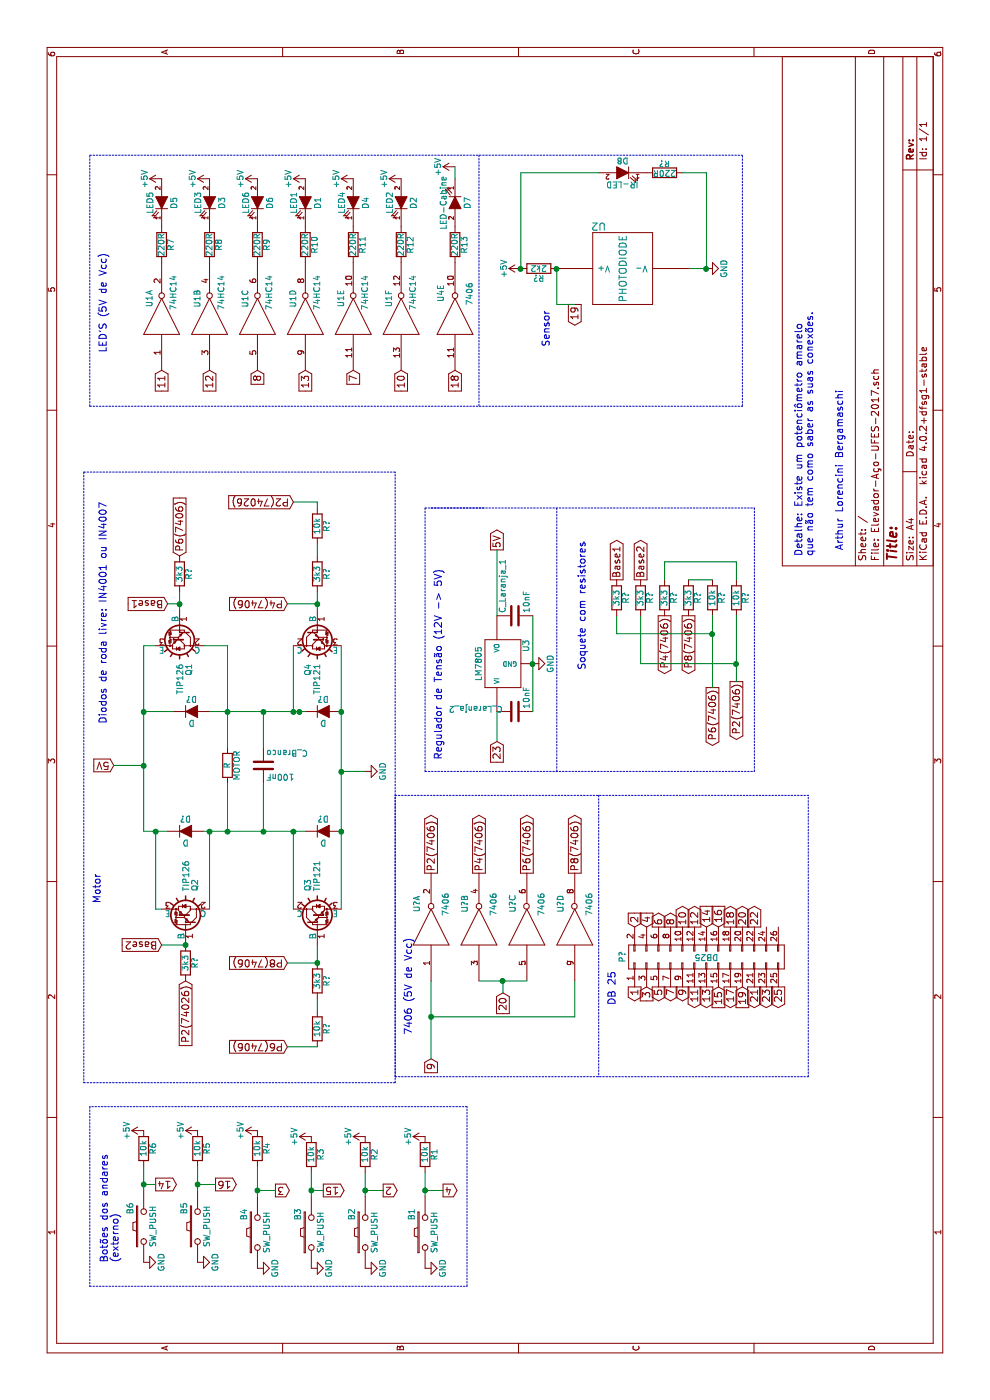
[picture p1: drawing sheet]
EESchema Schematic File Version 4
LIBS:Elevador-Aço-UFES-2017-cache
EELAYER 26 0
EELAYER END
$Descr A4 11693 8268
encoding utf-8
Sheet 1 1
Title ""
Date ""
Rev ""
Comp ""
Comment1 ""
Comment2 ""
Comment3 ""
Comment4 ""
$EndDescr
$Comp
L Elevador-Aço-UFES-2017-rescue:SW_PUSH B6
U 1 1
P 1450 1200
F 0 "B6" H 1600 1310 50  0000 C CNN
F 1 "SW_PUSH" H 1450 1120 50  0000 C CNN
F 2 "" H 1450 1200 50  0000 C CNN
F 3 "" H 1450 1200 50  0000 C CNN
	1    1450 1200
	1    0    0    -1  
$EndComp
$Comp
L Elevador-Aço-UFES-2017-rescue:SW_PUSH B5
U 1 1
P 1450 1650
F 0 "B5" H 1600 1760 50  0000 C CNN
F 1 "SW_PUSH" H 1450 1570 50  0000 C CNN
F 2 "" H 1450 1650 50  0000 C CNN
F 3 "" H 1450 1650 50  0000 C CNN
	1    1450 1650
	1    0    0    -1  
$EndComp
$Comp
L Elevador-Aço-UFES-2017-rescue:SW_PUSH B4
U 1 1
P 1400 2150
F 0 "B4" H 1550 2260 50  0000 C CNN
F 1 "SW_PUSH" H 1400 2070 50  0000 C CNN
F 2 "" H 1400 2150 50  0000 C CNN
F 3 "" H 1400 2150 50  0000 C CNN
	1    1400 2150
	1    0    0    -1  
$EndComp
$Comp
L Elevador-Aço-UFES-2017-rescue:SW_PUSH B3
U 1 1
P 1400 2600
F 0 "B3" H 1550 2710 50  0000 C CNN
F 1 "SW_PUSH" H 1400 2520 50  0000 C CNN
F 2 "" H 1400 2600 50  0000 C CNN
F 3 "" H 1400 2600 50  0000 C CNN
	1    1400 2600
	1    0    0    -1  
$EndComp
$Comp
L Elevador-Aço-UFES-2017-rescue:SW_PUSH B2
U 1 1
P 1400 3050
F 0 "B2" H 1550 3160 50  0000 C CNN
F 1 "SW_PUSH" H 1400 2970 50  0000 C CNN
F 2 "" H 1400 3050 50  0000 C CNN
F 3 "" H 1400 3050 50  0000 C CNN
	1    1400 3050
	1    0    0    -1  
$EndComp
$Comp
L Elevador-Aço-UFES-2017-rescue:SW_PUSH B1
U 1 1
P 1400 3550
F 0 "B1" H 1550 3660 50  0000 C CNN
F 1 "SW_PUSH" H 1400 3470 50  0000 C CNN
F 2 "" H 1400 3550 50  0000 C CNN
F 3 "" H 1400 3550 50  0000 C CNN
	1    1400 3550
	1    0    0    -1  
$EndComp
$Comp
L Elevador-Aço-UFES-2017-rescue:R R6
U 1 1
P 2100 1200
F 0 "R6" V 2180 1200 50  0000 C CNN
F 1 "10k" V 2100 1200 50  0000 C CNN
F 2 "" V 2030 1200 50  0000 C CNN
F 3 "" H 2100 1200 50  0000 C CNN
	1    2100 1200
	0    1    1    0   
$EndComp
$Comp
L Elevador-Aço-UFES-2017-rescue:R R5
U 1 1
P 2100 1650
F 0 "R5" V 2180 1650 50  0000 C CNN
F 1 "10k" V 2100 1650 50  0000 C CNN
F 2 "" V 2030 1650 50  0000 C CNN
F 3 "" H 2100 1650 50  0000 C CNN
	1    2100 1650
	0    1    1    0   
$EndComp
$Comp
L Elevador-Aço-UFES-2017-rescue:R R4
U 1 1
P 2100 2150
F 0 "R4" V 2180 2150 50  0000 C CNN
F 1 "10k" V 2100 2150 50  0000 C CNN
F 2 "" V 2030 2150 50  0000 C CNN
F 3 "" H 2100 2150 50  0000 C CNN
	1    2100 2150
	0    1    1    0   
$EndComp
$Comp
L Elevador-Aço-UFES-2017-rescue:R R3
U 1 1
P 2050 2600
F 0 "R3" V 2130 2600 50  0000 C CNN
F 1 "10k" V 2050 2600 50  0000 C CNN
F 2 "" V 1980 2600 50  0000 C CNN
F 3 "" H 2050 2600 50  0000 C CNN
	1    2050 2600
	0    1    1    0   
$EndComp
$Comp
L Elevador-Aço-UFES-2017-rescue:R R2
U 1 1
P 2050 3050
F 0 "R2" V 2130 3050 50  0000 C CNN
F 1 "10k" V 2050 3050 50  0000 C CNN
F 2 "" V 1980 3050 50  0000 C CNN
F 3 "" H 2050 3050 50  0000 C CNN
	1    2050 3050
	0    1    1    0   
$EndComp
$Comp
L Elevador-Aço-UFES-2017-rescue:R R1
U 1 1
P 2050 3550
F 0 "R1" V 2130 3550 50  0000 C CNN
F 1 "10k" V 2050 3550 50  0000 C CNN
F 2 "" V 1980 3550 50  0000 C CNN
F 3 "" H 2050 3550 50  0000 C CNN
	1    2050 3550
	0    1    1    0   
$EndComp
$Comp
L Elevador-Aço-UFES-2017-rescue:74HC14 U1
U 1 1
P 9050 1350
F 0 "U1" H 9200 1450 50  0000 C CNN
F 1 "74HC14" H 9250 1250 50  0000 C CNN
F 2 "" H 9050 1350 50  0000 C CNN
F 3 "" H 9050 1350 50  0000 C CNN
	1    9050 1350
	1    0    0    -1  
$EndComp
$Comp
L Elevador-Aço-UFES-2017-rescue:74HC14 U1
U 2 1
P 9050 1750
F 0 "U1" H 9200 1850 50  0000 C CNN
F 1 "74HC14" H 9250 1650 50  0000 C CNN
F 2 "" H 9050 1750 50  0000 C CNN
F 3 "" H 9050 1750 50  0000 C CNN
	2    9050 1750
	1    0    0    -1  
$EndComp
$Comp
L Elevador-Aço-UFES-2017-rescue:74HC14 U1
U 3 1
P 9050 2150
F 0 "U1" H 9200 2250 50  0000 C CNN
F 1 "74HC14" H 9250 2050 50  0000 C CNN
F 2 "" H 9050 2150 50  0000 C CNN
F 3 "" H 9050 2150 50  0000 C CNN
	3    9050 2150
	1    0    0    -1  
$EndComp
$Comp
L Elevador-Aço-UFES-2017-rescue:74HC14 U1
U 4 1
P 9050 2550
F 0 "U1" H 9200 2650 50  0000 C CNN
F 1 "74HC14" H 9250 2450 50  0000 C CNN
F 2 "" H 9050 2550 50  0000 C CNN
F 3 "" H 9050 2550 50  0000 C CNN
	4    9050 2550
	1    0    0    -1  
$EndComp
$Comp
L Elevador-Aço-UFES-2017-rescue:74HC14 U1
U 5 1
P 9050 2950
F 0 "U1" H 9200 3050 50  0000 C CNN
F 1 "74HC14" H 9250 2850 50  0000 C CNN
F 2 "" H 9050 2950 50  0000 C CNN
F 3 "" H 9050 2950 50  0000 C CNN
	5    9050 2950
	1    0    0    -1  
$EndComp
$Comp
L Elevador-Aço-UFES-2017-rescue:74HC14 U1
U 6 1
P 9050 3350
F 0 "U1" H 9200 3450 50  0000 C CNN
F 1 "74HC14" H 9250 3250 50  0000 C CNN
F 2 "" H 9050 3350 50  0000 C CNN
F 3 "" H 9050 3350 50  0000 C CNN
	6    9050 3350
	1    0    0    -1  
$EndComp
$Comp
L Elevador-Aço-UFES-2017-rescue:LED D5
U 1 1
P 10000 1350
F 0 "D5" H 10000 1450 50  0000 C CNN
F 1 "LED5" H 10000 1250 50  0000 C CNN
F 2 "" H 10000 1350 50  0000 C CNN
F 3 "" H 10000 1350 50  0000 C CNN
	1    10000 1350
	1    0    0    1   
$EndComp
$Comp
L Elevador-Aço-UFES-2017-rescue:LED D3
U 1 1
P 10000 1750
F 0 "D3" H 10000 1850 50  0000 C CNN
F 1 "LED3" H 10000 1650 50  0000 C CNN
F 2 "" H 10000 1750 50  0000 C CNN
F 3 "" H 10000 1750 50  0000 C CNN
	1    10000 1750
	1    0    0    1   
$EndComp
$Comp
L Elevador-Aço-UFES-2017-rescue:LED D6
U 1 1
P 10000 2150
F 0 "D6" H 10000 2250 50  0000 C CNN
F 1 "LED6" H 10000 2050 50  0000 C CNN
F 2 "" H 10000 2150 50  0000 C CNN
F 3 "" H 10000 2150 50  0000 C CNN
	1    10000 2150
	1    0    0    1   
$EndComp
$Comp
L Elevador-Aço-UFES-2017-rescue:LED D1
U 1 1
P 10000 2550
F 0 "D1" H 10000 2650 50  0000 C CNN
F 1 "LED1" H 10000 2450 50  0000 C CNN
F 2 "" H 10000 2550 50  0000 C CNN
F 3 "" H 10000 2550 50  0000 C CNN
	1    10000 2550
	1    0    0    1   
$EndComp
$Comp
L Elevador-Aço-UFES-2017-rescue:LED D4
U 1 1
P 10000 2950
F 0 "D4" H 10000 3050 50  0000 C CNN
F 1 "LED4" H 10000 2850 50  0000 C CNN
F 2 "" H 10000 2950 50  0000 C CNN
F 3 "" H 10000 2950 50  0000 C CNN
	1    10000 2950
	1    0    0    1   
$EndComp
$Comp
L Elevador-Aço-UFES-2017-rescue:LED D2
U 1 1
P 10000 3350
F 0 "D2" H 10000 3450 50  0000 C CNN
F 1 "LED2" H 10000 3250 50  0000 C CNN
F 2 "" H 10000 3350 50  0000 C CNN
F 3 "" H 10000 3350 50  0000 C CNN
	1    10000 3350
	1    0    0    1   
$EndComp
$Comp
L Elevador-Aço-UFES-2017-rescue:R R7
U 1 1
P 9650 1350
F 0 "R7" V 9730 1350 50  0000 C CNN
F 1 "220R" V 9650 1350 50  0000 C CNN
F 2 "" V 9580 1350 50  0000 C CNN
F 3 "" H 9650 1350 50  0000 C CNN
	1    9650 1350
	0    1    1    0   
$EndComp
$Comp
L Elevador-Aço-UFES-2017-rescue:R R8
U 1 1
P 9650 1750
F 0 "R8" V 9730 1750 50  0000 C CNN
F 1 "220R" V 9650 1750 50  0000 C CNN
F 2 "" V 9580 1750 50  0000 C CNN
F 3 "" H 9650 1750 50  0000 C CNN
	1    9650 1750
	0    1    1    0   
$EndComp
$Comp
L Elevador-Aço-UFES-2017-rescue:R R9
U 1 1
P 9650 2150
F 0 "R9" V 9730 2150 50  0000 C CNN
F 1 "220R" V 9650 2150 50  0000 C CNN
F 2 "" V 9580 2150 50  0000 C CNN
F 3 "" H 9650 2150 50  0000 C CNN
	1    9650 2150
	0    1    1    0   
$EndComp
$Comp
L Elevador-Aço-UFES-2017-rescue:R R10
U 1 1
P 9650 2550
F 0 "R10" V 9730 2550 50  0000 C CNN
F 1 "220R" V 9650 2550 50  0000 C CNN
F 2 "" V 9580 2550 50  0000 C CNN
F 3 "" H 9650 2550 50  0000 C CNN
	1    9650 2550
	0    1    1    0   
$EndComp
$Comp
L Elevador-Aço-UFES-2017-rescue:R R11
U 1 1
P 9650 2950
F 0 "R11" V 9730 2950 50  0000 C CNN
F 1 "220R" V 9650 2950 50  0000 C CNN
F 2 "" V 9580 2950 50  0000 C CNN
F 3 "" H 9650 2950 50  0000 C CNN
	1    9650 2950
	0    1    1    0   
$EndComp
$Comp
L Elevador-Aço-UFES-2017-rescue:R R12
U 1 1
P 9650 3350
F 0 "R12" V 9730 3350 50  0000 C CNN
F 1 "220R" V 9650 3350 50  0000 C CNN
F 2 "" V 9580 3350 50  0000 C CNN
F 3 "" H 9650 3350 50  0000 C CNN
	1    9650 3350
	0    1    1    0   
$EndComp
$Comp
L Elevador-Aço-UFES-2017-rescue:LED D8
U 1 1
P 10250 5200
F 0 "D8" H 10250 5300 50  0000 C CNN
F 1 "IR-LED" H 10250 5100 50  0000 C CNN
F 2 "" H 10250 5200 50  0000 C CNN
F 3 "" H 10250 5200 50  0000 C CNN
	1    10250 5200
	0    1    -1   0   
$EndComp
Text Notes 8800 4600 0    60   ~ 0
Sensor
Text Notes 8750 900  0    60   ~ 0
LED'S (5V de Vcc)\n
Text Notes 1150 1000 0    60   ~ 0
Botões dos andares \n(externo)
$Comp
L Elevador-Aço-UFES-2017-rescue:LED D7
U 1 1
P 10000 3800
F 0 "D7" H 10000 3900 50  0000 C CNN
F 1 "LED-Cabine" H 10000 3700 50  0000 C CNN
F 2 "" H 10000 3800 50  0000 C CNN
F 3 "" H 10000 3800 50  0000 C CNN
	1    10000 3800
	-1   0    0    1   
$EndComp
$Comp
L Elevador-Aço-UFES-2017-rescue:LM7805 U3
U 1 1
P 6150 4200
F 0 "U3" H 6300 4004 50  0000 C CNN
F 1 "LM7805" H 6150 4400 50  0000 C CNN
F 2 "" H 6150 4200 50  0000 C CNN
F 3 "" H 6150 4200 50  0000 C CNN
	1    6150 4200
	1    0    0    -1  
$EndComp
$Comp
L power:GND #PWR?
U 1 1
P 6150 4450
F 0 "#PWR?" H 6150 4200 50  0001 C CNN
F 1 "GND" H 6150 4300 50  0000 C CNN
F 2 "" H 6150 4450 50  0000 C CNN
F 3 "" H 6150 4450 50  0000 C CNN
	1    6150 4450
	1    0    0    -1  
$EndComp
$Comp
L power:+5V #PWR?
U 1 1
P 2250 1200
F 0 "#PWR?" H 2250 1050 50  0001 C CNN
F 1 "+5V" H 2250 1340 50  0000 C CNN
F 2 "" H 2250 1200 50  0000 C CNN
F 3 "" H 2250 1200 50  0000 C CNN
	1    2250 1200
	1    0    0    -1  
$EndComp
$Comp
L power:+5V #PWR?
U 1 1
P 2250 1650
F 0 "#PWR?" H 2250 1500 50  0001 C CNN
F 1 "+5V" H 2250 1790 50  0000 C CNN
F 2 "" H 2250 1650 50  0000 C CNN
F 3 "" H 2250 1650 50  0000 C CNN
	1    2250 1650
	1    0    0    -1  
$EndComp
$Comp
L power:+5V #PWR?
U 1 1
P 2250 2150
F 0 "#PWR?" H 2250 2000 50  0001 C CNN
F 1 "+5V" H 2250 2290 50  0000 C CNN
F 2 "" H 2250 2150 50  0000 C CNN
F 3 "" H 2250 2150 50  0000 C CNN
	1    2250 2150
	1    0    0    -1  
$EndComp
$Comp
L power:+5V #PWR?
U 1 1
P 2200 2600
F 0 "#PWR?" H 2200 2450 50  0001 C CNN
F 1 "+5V" H 2200 2740 50  0000 C CNN
F 2 "" H 2200 2600 50  0000 C CNN
F 3 "" H 2200 2600 50  0000 C CNN
	1    2200 2600
	1    0    0    -1  
$EndComp
$Comp
L power:+5V #PWR?
U 1 1
P 2200 3050
F 0 "#PWR?" H 2200 2900 50  0001 C CNN
F 1 "+5V" H 2200 3190 50  0000 C CNN
F 2 "" H 2200 3050 50  0000 C CNN
F 3 "" H 2200 3050 50  0000 C CNN
	1    2200 3050
	1    0    0    -1  
$EndComp
$Comp
L power:GND #PWR?
U 1 1
P 1150 1200
F 0 "#PWR?" H 1150 950 50  0001 C CNN
F 1 "GND" H 1150 1050 50  0000 C CNN
F 2 "" H 1150 1200 50  0000 C CNN
F 3 "" H 1150 1200 50  0000 C CNN
	1    1150 1200
	1    0    0    -1  
$EndComp
$Comp
L power:GND #PWR?
U 1 1
P 1150 1650
F 0 "#PWR?" H 1150 1400 50  0001 C CNN
F 1 "GND" H 1150 1500 50  0000 C CNN
F 2 "" H 1150 1650 50  0000 C CNN
F 3 "" H 1150 1650 50  0000 C CNN
	1    1150 1650
	1    0    0    -1  
$EndComp
$Comp
L power:GND #PWR?
U 1 1
P 1100 2150
F 0 "#PWR?" H 1100 1900 50  0001 C CNN
F 1 "GND" H 1100 2000 50  0000 C CNN
F 2 "" H 1100 2150 50  0000 C CNN
F 3 "" H 1100 2150 50  0000 C CNN
	1    1100 2150
	1    0    0    -1  
$EndComp
$Comp
L power:GND #PWR?
U 1 1
P 1100 2600
F 0 "#PWR?" H 1100 2350 50  0001 C CNN
F 1 "GND" H 1100 2450 50  0000 C CNN
F 2 "" H 1100 2600 50  0000 C CNN
F 3 "" H 1100 2600 50  0000 C CNN
	1    1100 2600
	1    0    0    -1  
$EndComp
$Comp
L power:GND #PWR?
U 1 1
P 1100 3050
F 0 "#PWR?" H 1100 2800 50  0001 C CNN
F 1 "GND" H 1100 2900 50  0000 C CNN
F 2 "" H 1100 3050 50  0000 C CNN
F 3 "" H 1100 3050 50  0000 C CNN
	1    1100 3050
	1    0    0    -1  
$EndComp
Text GLabel 1800 1300 3    60   Output ~ 0
14
Text GLabel 1800 1800 3    60   Output ~ 0
16
Text GLabel 1750 2300 3    60   Output ~ 0
3
Text GLabel 1750 2700 3    60   Output ~ 0
15
Text GLabel 1750 3200 3    60   Output ~ 0
2
Text GLabel 1750 3700 3    60   Output ~ 0
4
$Comp
L power:GND #PWR?
U 1 1
P 1100 3550
F 0 "#PWR?" H 1100 3300 50  0001 C CNN
F 1 "GND" H 1100 3400 50  0000 C CNN
F 2 "" H 1100 3550 50  0000 C CNN
F 3 "" H 1100 3550 50  0000 C CNN
	1    1100 3550
	1    0    0    -1  
$EndComp
$Comp
L power:+5V #PWR?
U 1 1
P 2200 3550
F 0 "#PWR?" H 2200 3400 50  0001 C CNN
F 1 "+5V" H 2200 3690 50  0000 C CNN
F 2 "" H 2200 3550 50  0000 C CNN
F 3 "" H 2200 3550 50  0000 C CNN
	1    2200 3550
	1    0    0    -1  
$EndComp
$Comp
L Elevador-Aço-UFES-2017-rescue:C C_Laranja_1
U 1 1
P 6550 4300
F 0 "C_Laranja_1" H 6575 4400 50  0000 L CNN
F 1 "10nF" H 6575 4200 50  0000 L CNN
F 2 "" H 6588 4150 50  0000 C CNN
F 3 "" H 6550 4300 50  0000 C CNN
	1    6550 4300
	1    0    0    -1  
$EndComp
$Comp
L Elevador-Aço-UFES-2017-rescue:C C_Laranja_2
U 1 1
P 5750 4300
F 0 "C_Laranja_2" V 5775 4400 50  0000 L CNN
F 1 "10nF" H 5775 4200 50  0000 L CNN
F 2 "" H 5788 4150 50  0000 C CNN
F 3 "" H 5750 4300 50  0000 C CNN
	1    5750 4300
	1    0    0    -1  
$EndComp
Text GLabel 8600 1350 0    60   Input ~ 0
11
Text GLabel 8600 1750 0    60   Input ~ 0
12
Text GLabel 8600 2150 0    60   Input ~ 0
8
Text GLabel 8600 2550 0    60   Input ~ 0
13
Text GLabel 8600 2950 0    60   Input ~ 0
7
Text GLabel 8600 3350 0    60   Input ~ 0
10
$Comp
L power:+5V #PWR?
U 1 1
P 10200 1350
F 0 "#PWR?" H 10200 1200 50  0001 C CNN
F 1 "+5V" H 10200 1490 50  0000 C CNN
F 2 "" H 10200 1350 50  0000 C CNN
F 3 "" H 10200 1350 50  0000 C CNN
	1    10200 1350
	1    0    0    -1  
$EndComp
$Comp
L power:+5V #PWR?
U 1 1
P 10200 1750
F 0 "#PWR?" H 10200 1600 50  0001 C CNN
F 1 "+5V" H 10200 1890 50  0000 C CNN
F 2 "" H 10200 1750 50  0000 C CNN
F 3 "" H 10200 1750 50  0000 C CNN
	1    10200 1750
	1    0    0    -1  
$EndComp
$Comp
L power:+5V #PWR?
U 1 1
P 10200 2150
F 0 "#PWR?" H 10200 2000 50  0001 C CNN
F 1 "+5V" H 10200 2290 50  0000 C CNN
F 2 "" H 10200 2150 50  0000 C CNN
F 3 "" H 10200 2150 50  0000 C CNN
	1    10200 2150
	1    0    0    -1  
$EndComp
$Comp
L power:+5V #PWR?
U 1 1
P 10200 2550
F 0 "#PWR?" H 10200 2400 50  0001 C CNN
F 1 "+5V" H 10200 2690 50  0000 C CNN
F 2 "" H 10200 2550 50  0000 C CNN
F 3 "" H 10200 2550 50  0000 C CNN
	1    10200 2550
	1    0    0    -1  
$EndComp
$Comp
L power:+5V #PWR?
U 1 1
P 10200 2950
F 0 "#PWR?" H 10200 2800 50  0001 C CNN
F 1 "+5V" H 10200 3090 50  0000 C CNN
F 2 "" H 10200 2950 50  0000 C CNN
F 3 "" H 10200 2950 50  0000 C CNN
	1    10200 2950
	1    0    0    -1  
$EndComp
$Comp
L power:+5V #PWR?
U 1 1
P 10200 3350
F 0 "#PWR?" H 10200 3200 50  0001 C CNN
F 1 "+5V" H 10200 3490 50  0000 C CNN
F 2 "" H 10200 3350 50  0000 C CNN
F 3 "" H 10200 3350 50  0000 C CNN
	1    10200 3350
	1    0    0    -1  
$EndComp
$Comp
L Elevador-Aço-UFES-2017-rescue:R R13
U 1 1
P 9650 3800
F 0 "R13" V 9730 3800 50  0000 C CNN
F 1 "220R" V 9650 3800 50  0000 C CNN
F 2 "" V 9580 3800 50  0000 C CNN
F 3 "" H 9650 3800 50  0000 C CNN
	1    9650 3800
	0    1    1    0   
$EndComp
$Comp
L Elevador-Aço-UFES-2017-rescue:74LS05 U4
U 5 1
P 9050 3800
F 0 "U4" H 9245 3915 50  0000 C CNN
F 1 "7406" H 9240 3675 50  0000 C CNN
F 2 "" H 9050 3800 50  0000 C CNN
F 3 "" H 9050 3800 50  0000 C CNN
	5    9050 3800
	1    0    0    -1  
$EndComp
Text GLabel 8600 3800 0    60   Input ~ 0
18
$Comp
L power:+5V #PWR?
U 1 1
P 10300 3800
F 0 "#PWR?" H 10300 3650 50  0001 C CNN
F 1 "+5V" H 10300 3940 50  0000 C CNN
F 2 "" H 10300 3800 50  0000 C CNN
F 3 "" H 10300 3800 50  0000 C CNN
	1    10300 3800
	1    0    0    -1  
$EndComp
Text GLabel 7100 4150 2    60   Output ~ 0
5V
Text GLabel 5500 4150 0    60   Input ~ 0
23
$Comp
L Elevador-Aço-UFES-2017-rescue:TIP126 Q2
U 1 1
P 4000 1550
F 0 "Q2" H 4250 1625 50  0000 L CNN
F 1 "TIP126" H 4250 1550 50  0000 L CNN
F 2 "TO-220" H 4250 1475 50  0001 L CIN
F 3 "" H 4000 1550 50  0000 L CNN
	1    4000 1550
	1    0    0    1   
$EndComp
$Comp
L Elevador-Aço-UFES-2017-rescue:D D?
U 1 1
P 4750 1550
F 0 "D?" H 4750 1650 50  0000 C CNN
F 1 "D" H 4750 1450 50  0000 C CNN
F 2 "" H 4750 1550 50  0000 C CNN
F 3 "" H 4750 1550 50  0000 C CNN
	1    4750 1550
	0    1    1    0   
$EndComp
$Comp
L Elevador-Aço-UFES-2017-rescue:R R?
U 1 1
P 3650 1550
F 0 "R?" V 3730 1550 50  0000 C CNN
F 1 "3k3" V 3650 1550 50  0000 C CNN
F 2 "" V 3580 1550 50  0000 C CNN
F 3 "" H 3650 1550 50  0000 C CNN
	1    3650 1550
	0    1    1    0   
$EndComp
Text GLabel 3500 1550 0    60   Input ~ 0
P2(74026)
Text GLabel 5300 950  1    60   Input ~ 0
5V
$Comp
L Elevador-Aço-UFES-2017-rescue:R MOTOR
U 1 1
P 5300 1900
F 0 "MOTOR" V 5380 1900 50  0000 C CNN
F 1 "R" V 5300 1900 50  0000 C CNN
F 2 "" V 5230 1900 50  0000 C CNN
F 3 "" H 5300 1900 50  0000 C CNN
	1    5300 1900
	0    1    1    0   
$EndComp
$Comp
L Elevador-Aço-UFES-2017-rescue:C C_Branco
U 1 1
P 5300 2200
F 0 "C_Branco" H 5325 2300 50  0000 L CNN
F 1 "100nF" H 5325 2100 50  0000 L CNN
F 2 "" H 5338 2050 50  0000 C CNN
F 3 "" H 5300 2200 50  0000 C CNN
	1    5300 2200
	0    1    1    0   
$EndComp
$Comp
L Elevador-Aço-UFES-2017-rescue:TIP121 Q3
U 1 1
P 4000 2650
F 0 "Q3" H 4250 2725 50  0000 L CNN
F 1 "TIP121" H 4250 2650 50  0000 L CNN
F 2 "TO-220" H 4250 2575 50  0001 L CIN
F 3 "" H 4000 2650 50  0000 L CNN
	1    4000 2650
	1    0    0    -1  
$EndComp
$Comp
L Elevador-Aço-UFES-2017-rescue:D D?
U 1 1
P 4750 2700
F 0 "D?" H 4750 2800 50  0000 C CNN
F 1 "D" H 4750 2600 50  0000 C CNN
F 2 "" H 4750 2700 50  0000 C CNN
F 3 "" H 4750 2700 50  0000 C CNN
	1    4750 2700
	0    1    1    0   
$EndComp
Text GLabel 3650 2400 1    60   Input ~ 0
P8(7406)
$Comp
L Elevador-Aço-UFES-2017-rescue:R R?
U 1 1
P 3500 2650
F 0 "R?" V 3580 2650 50  0000 C CNN
F 1 "3k3" V 3500 2650 50  0000 C CNN
F 2 "" V 3430 2650 50  0000 C CNN
F 3 "" H 3500 2650 50  0000 C CNN
	1    3500 2650
	0    1    1    0   
$EndComp
$Comp
L Elevador-Aço-UFES-2017-rescue:R R?
U 1 1
P 3100 2650
F 0 "R?" V 3180 2650 50  0000 C CNN
F 1 "10k" V 3100 2650 50  0000 C CNN
F 2 "" V 3030 2650 50  0000 C CNN
F 3 "" H 3100 2650 50  0000 C CNN
	1    3100 2650
	0    1    1    0   
$EndComp
Text GLabel 2950 2400 1    60   Input ~ 0
P6(7406)
$Comp
L power:GND #PWR?
U 1 1
P 5250 3050
F 0 "#PWR?" H 5250 2800 50  0001 C CNN
F 1 "GND" H 5250 2900 50  0000 C CNN
F 2 "" H 5250 3050 50  0000 C CNN
F 3 "" H 5250 3050 50  0000 C CNN
	1    5250 3050
	1    0    0    -1  
$EndComp
$Comp
L Elevador-Aço-UFES-2017-rescue:TIP121 Q4
U 1 1
P 6400 2650
F 0 "Q4" H 6650 2725 50  0000 L CNN
F 1 "TIP121" H 6650 2650 50  0000 L CNN
F 2 "TO-220" H 6650 2575 50  0001 L CIN
F 3 "" H 6400 2650 50  0000 L CNN
	1    6400 2650
	-1   0    0    -1  
$EndComp
$Comp
L Elevador-Aço-UFES-2017-rescue:D D?
U 1 1
P 5750 2700
F 0 "D?" H 5750 2800 50  0000 C CNN
F 1 "D" H 5750 2600 50  0000 C CNN
F 2 "" H 5750 2700 50  0000 C CNN
F 3 "" H 5750 2700 50  0000 C CNN
	1    5750 2700
	0    1    1    0   
$EndComp
$Comp
L Elevador-Aço-UFES-2017-rescue:D D?
U 1 1
P 5750 1600
F 0 "D?" H 5750 1700 50  0000 C CNN
F 1 "D" H 5750 1500 50  0000 C CNN
F 2 "" H 5750 1600 50  0000 C CNN
F 3 "" H 5750 1600 50  0000 C CNN
	1    5750 1600
	0    1    1    0   
$EndComp
$Comp
L Elevador-Aço-UFES-2017-rescue:TIP126 Q1
U 1 1
P 6400 1500
F 0 "Q1" H 6650 1575 50  0000 L CNN
F 1 "TIP126" H 6650 1500 50  0000 L CNN
F 2 "TO-220" H 6650 1425 50  0001 L CIN
F 3 "" H 6400 1500 50  0000 L CNN
	1    6400 1500
	-1   0    0    1   
$EndComp
$Comp
L Elevador-Aço-UFES-2017-rescue:R R?
U 1 1
P 6900 1500
F 0 "R?" V 6980 1500 50  0000 C CNN
F 1 "3k3" V 6900 1500 50  0000 C CNN
F 2 "" V 6830 1500 50  0000 C CNN
F 3 "" H 6900 1500 50  0000 C CNN
	1    6900 1500
	0    1    1    0   
$EndComp
$Comp
L Elevador-Aço-UFES-2017-rescue:R R?
U 1 1
P 6900 2650
F 0 "R?" V 6980 2650 50  0000 C CNN
F 1 "3k3" V 6900 2650 50  0000 C CNN
F 2 "" V 6830 2650 50  0000 C CNN
F 3 "" H 6900 2650 50  0000 C CNN
	1    6900 2650
	0    1    1    0   
$EndComp
$Comp
L Elevador-Aço-UFES-2017-rescue:R R?
U 1 1
P 7300 2650
F 0 "R?" V 7380 2650 50  0000 C CNN
F 1 "10k" V 7300 2650 50  0000 C CNN
F 2 "" V 7230 2650 50  0000 C CNN
F 3 "" H 7300 2650 50  0000 C CNN
	1    7300 2650
	0    1    1    0   
$EndComp
Text GLabel 7050 1500 2    60   Input ~ 0
P6(7406)
Text GLabel 6650 2400 1    60   Input ~ 0
P4(7406)
Text GLabel 7500 2450 1    60   Input ~ 0
P2(74026)
$Comp
L power:GND #PWR?
U 1 1
P 9450 5900
F 0 "#PWR?" H 9450 5650 50  0001 C CNN
F 1 "GND" H 9450 5750 50  0000 C CNN
F 2 "" H 9450 5900 50  0000 C CNN
F 3 "" H 9450 5900 50  0000 C CNN
	1    9450 5900
	1    0    0    -1  
$EndComp
Text GLabel 9150 4800 0    60   Output ~ 0
19
$Comp
L Elevador-Aço-UFES-2017-rescue:R R?
U 1 1
P 9450 4500
F 0 "R?" V 9530 4500 50  0000 C CNN
F 1 "2k2" V 9450 4500 50  0000 C CNN
F 2 "" V 9380 4500 50  0000 C CNN
F 3 "" H 9450 4500 50  0000 C CNN
	1    9450 4500
	-1   0    0    1   
$EndComp
$Comp
L power:+5V #PWR?
U 1 1
P 9450 4350
F 0 "#PWR?" H 9450 4200 50  0001 C CNN
F 1 "+5V" H 9450 4490 50  0000 C CNN
F 2 "" H 9450 4350 50  0000 C CNN
F 3 "" H 9450 4350 50  0000 C CNN
	1    9450 4350
	1    0    0    -1  
$EndComp
$Comp
L Elevador-Aço-UFES-2017-rescue:R R?
U 1 1
P 10250 5550
F 0 "R?" V 10330 5550 50  0000 C CNN
F 1 "220R" V 10250 5550 50  0000 C CNN
F 2 "" V 10180 5550 50  0000 C CNN
F 3 "" H 10250 5550 50  0000 C CNN
	1    10250 5550
	1    0    0    1   
$EndComp
$Comp
L Elevador-Aço-UFES-2017-rescue:74LS05 U?
U 1 1
P 3950 3600
F 0 "U?" H 4145 3715 50  0000 C CNN
F 1 "7406" H 4140 3475 50  0000 C CNN
F 2 "" H 3950 3600 50  0000 C CNN
F 3 "" H 3950 3600 50  0000 C CNN
	1    3950 3600
	1    0    0    -1  
$EndComp
$Comp
L Elevador-Aço-UFES-2017-rescue:74LS05 U?
U 2 1
P 3950 4000
F 0 "U?" H 4145 4115 50  0000 C CNN
F 1 "7406" H 4140 3875 50  0000 C CNN
F 2 "" H 3950 4000 50  0000 C CNN
F 3 "" H 3950 4000 50  0000 C CNN
	2    3950 4000
	1    0    0    -1  
$EndComp
$Comp
L Elevador-Aço-UFES-2017-rescue:74LS05 U?
U 3 1
P 3950 4400
F 0 "U?" H 4145 4515 50  0000 C CNN
F 1 "7406" H 4140 4275 50  0000 C CNN
F 2 "" H 3950 4400 50  0000 C CNN
F 3 "" H 3950 4400 50  0000 C CNN
	3    3950 4400
	1    0    0    -1  
$EndComp
$Comp
L Elevador-Aço-UFES-2017-rescue:74LS05 U?
U 4 1
P 3950 4800
F 0 "U?" H 4145 4915 50  0000 C CNN
F 1 "7406" H 4140 4675 50  0000 C CNN
F 2 "" H 3950 4800 50  0000 C CNN
F 3 "" H 3950 4800 50  0000 C CNN
	4    3950 4800
	1    0    0    -1  
$EndComp
Text GLabel 2850 3600 0    60   Input ~ 0
9
Text GLabel 3400 4200 0    60   Input ~ 0
20
Text GLabel 4400 3600 2    60   Output ~ 0
P2(7406)
Text GLabel 4400 4000 2    60   Output ~ 0
P4(7406)
Text GLabel 4400 4400 2    60   Output ~ 0
P6(7406)
Text GLabel 4400 4800 2    60   Output ~ 0
P8(7406)
Text Notes 3050 3450 0    60   ~ 0
7406 (5V de Vcc)\n
Text Notes 4150 850  0    60   ~ 0
Motor
Text Notes 5350 3700 0    60   ~ 0
Regulador de Tensão (12V -> 5V)
Text Notes 5650 900  0    60   ~ 0
Diodos de roda livre: IN4001 ou IN4007
$Comp
L Elevador-Aço-UFES-2017-rescue:CONN_02X13 P?
U 1 1
P 3700 5900
F 0 "P?" H 3700 6600 50  0000 C CNN
F 1 "DB25" V 3700 5900 50  0000 C CNN
F 2 "" H 3700 4750 50  0000 C CNN
F 3 "" H 3700 4750 50  0000 C CNN
	1    3700 5900
	1    0    0    -1  
$EndComp
Text GLabel 3450 5300 0    60   Output ~ 0
1
Text GLabel 3950 5300 2    60   Input ~ 0
2
Text GLabel 3450 5400 0    60   Input ~ 0
3
Text GLabel 3950 5400 2    60   Input ~ 0
4
Text GLabel 3450 5500 0    60   Output ~ 0
5
Text GLabel 3950 5500 2    60   Output ~ 0
6
Text GLabel 3450 5600 0    60   Output ~ 0
7
Text GLabel 3950 5600 2    60   Output ~ 0
8
Text GLabel 3450 5700 0    60   Output ~ 0
9
Text GLabel 3950 5700 2    60   Output ~ 0
10
Text GLabel 3450 5800 0    60   Output ~ 0
11
Text GLabel 3950 5800 2    60   Output ~ 0
12
Text GLabel 3950 5900 2    60   Input ~ 0
14
Text GLabel 3450 5900 0    60   Output ~ 0
13
Text GLabel 3450 6000 0    60   Input ~ 0
15
Text GLabel 3950 6000 2    60   Input ~ 0
16
Text GLabel 3450 6100 0    60   Output ~ 0
17
Text GLabel 3950 6100 2    60   Output ~ 0
18
Text GLabel 3450 6200 0    60   Input ~ 0
19
Text GLabel 3950 6200 2    60   Output ~ 0
20
Text GLabel 3450 6300 0    60   Output ~ 0
21
Text GLabel 3950 6300 2    60   Output ~ 0
22
Text GLabel 3450 6400 0    60   Output ~ 0
23
Text GLabel 3450 6500 0    60   Output ~ 0
25
Text Notes 6100 4900 0    60   ~ 0
Soquete com resistores
$Comp
L Elevador-Aço-UFES-2017-rescue:R R?
U 1 1
P 6700 5150
F 0 "R?" V 6780 5150 50  0000 C CNN
F 1 "3k3" V 6700 5150 50  0000 C CNN
F 2 "" V 6630 5150 50  0000 C CNN
F 3 "" H 6700 5150 50  0000 C CNN
	1    6700 5150
	0    1    1    0   
$EndComp
$Comp
L Elevador-Aço-UFES-2017-rescue:R R?
U 1 1
P 6700 5350
F 0 "R?" V 6780 5350 50  0000 C CNN
F 1 "3k3" V 6700 5350 50  0000 C CNN
F 2 "" V 6630 5350 50  0000 C CNN
F 3 "" H 6700 5350 50  0000 C CNN
	1    6700 5350
	0    1    1    0   
$EndComp
$Comp
L Elevador-Aço-UFES-2017-rescue:R R?
U 1 1
P 6700 5550
F 0 "R?" V 6780 5550 50  0000 C CNN
F 1 "3k3" V 6700 5550 50  0000 C CNN
F 2 "" V 6630 5550 50  0000 C CNN
F 3 "" H 6700 5550 50  0000 C CNN
	1    6700 5550
	0    1    1    0   
$EndComp
$Comp
L Elevador-Aço-UFES-2017-rescue:R R?
U 1 1
P 6700 5750
F 0 "R?" V 6780 5750 50  0000 C CNN
F 1 "3k3" V 6700 5750 50  0000 C CNN
F 2 "" V 6630 5750 50  0000 C CNN
F 3 "" H 6700 5750 50  0000 C CNN
	1    6700 5750
	0    1    1    0   
$EndComp
$Comp
L Elevador-Aço-UFES-2017-rescue:R R?
U 1 1
P 6700 5950
F 0 "R?" V 6780 5950 50  0000 C CNN
F 1 "10k" V 6700 5950 50  0000 C CNN
F 2 "" V 6630 5950 50  0000 C CNN
F 3 "" H 6700 5950 50  0000 C CNN
	1    6700 5950
	0    1    1    0   
$EndComp
$Comp
L Elevador-Aço-UFES-2017-rescue:R R?
U 1 1
P 6700 6150
F 0 "R?" V 6780 6150 50  0000 C CNN
F 1 "10k" V 6700 6150 50  0000 C CNN
F 2 "" V 6630 6150 50  0000 C CNN
F 3 "" H 6700 6150 50  0000 C CNN
	1    6700 6150
	0    1    1    0   
$EndComp
Text GLabel 6550 5550 0    60   Output ~ 0
P4(7406)
Text GLabel 6550 5750 0    60   Output ~ 0
P8(7406)
Text GLabel 6850 5350 2    60   Output ~ 0
Base2
Text GLabel 6850 5150 2    60   Output ~ 0
Base1
Text GLabel 6000 6150 0    60   Output ~ 0
P2(7406)
Text GLabel 5950 5950 0    60   Output ~ 0
P6(7406)
Wire Wire Line
	1750 1200 1800 1200
Wire Wire Line
	1750 1650 1800 1650
Wire Wire Line
	1700 2150 1750 2150
Wire Wire Line
	1700 2600 1750 2600
Wire Wire Line
	1700 3050 1750 3050
Wire Wire Line
	1700 3550 1750 3550
Wire Wire Line
	1800 1200 1800 1300
Connection ~ 1800 1200
Wire Wire Line
	1800 1800 1800 1650
Connection ~ 1800 1650
Wire Wire Line
	1750 3700 1750 3550
Connection ~ 1750 3550
Wire Wire Line
	1750 3200 1750 3050
Connection ~ 1750 3050
Wire Wire Line
	1750 2700 1750 2600
Connection ~ 1750 2600
Wire Wire Line
	1750 2300 1750 2150
Connection ~ 1750 2150
Wire Wire Line
	10200 3800 10300 3800
Wire Notes Line
	8300 750  10400 750 
Wire Notes Line
	10400 750  10400 6200
Wire Notes Line
	10400 4000 8300 4000
Wire Notes Line
	8300 750  8300 6200
Wire Wire Line
	7100 4150 6550 4150
Wire Wire Line
	5500 4150 5750 4150
Wire Wire Line
	5750 4450 6150 4450
Connection ~ 6150 4450
Wire Wire Line
	4750 1200 4750 1300
Wire Wire Line
	4750 1300 4100 1300
Wire Wire Line
	4100 1300 4100 1350
Wire Wire Line
	4750 1200 5300 1200
Wire Wire Line
	5300 1200 5300 950 
Connection ~ 4750 1300
Wire Wire Line
	4750 1700 4750 1750
Wire Wire Line
	4750 1750 4100 1750
Wire Wire Line
	4750 1900 5150 1900
Connection ~ 4750 1750
Wire Wire Line
	4750 2200 5150 2200
Connection ~ 4750 1900
Connection ~ 4750 2200
Wire Wire Line
	4100 2850 4750 2850
Wire Wire Line
	4100 2450 4750 2450
Connection ~ 4750 2450
Wire Wire Line
	3650 2400 3650 2650
Wire Wire Line
	3650 2650 3800 2650
Connection ~ 3650 2650
Wire Wire Line
	3250 2650 3350 2650
Wire Wire Line
	5250 2850 5250 3050
Connection ~ 4750 2850
Connection ~ 5250 2850
Connection ~ 5750 2850
Wire Wire Line
	5750 2450 6300 2450
Wire Wire Line
	5750 1750 5750 1900
Wire Wire Line
	5750 2200 5450 2200
Connection ~ 5750 2500
Wire Wire Line
	5450 1900 5750 1900
Connection ~ 5750 2200
Connection ~ 5750 1900
Wire Wire Line
	5750 1200 5750 1450
Connection ~ 5300 1200
Wire Wire Line
	6300 1200 6300 1300
Connection ~ 5750 1200
Wire Wire Line
	6300 1900 6300 1700
Wire Wire Line
	6600 1500 6650 1500
Wire Wire Line
	7050 2650 7150 2650
Wire Wire Line
	6600 2650 6650 2650
Wire Wire Line
	6650 2400 6650 2650
Connection ~ 6650 2650
Wire Wire Line
	7500 2450 7500 2650
Wire Wire Line
	7500 2650 7450 2650
Wire Wire Line
	2950 2400 2950 2650
Wire Wire Line
	9450 5750 9450 5900
Wire Wire Line
	9150 4650 9150 4800
Wire Wire Line
	10250 5700 10250 5900
Wire Wire Line
	10250 5900 9450 5900
Connection ~ 9450 5900
Wire Wire Line
	10250 4350 10250 5000
Wire Wire Line
	2850 3600 3200 3600
Wire Wire Line
	3200 3600 3200 4800
Wire Wire Line
	3200 4800 3500 4800
Wire Wire Line
	3500 4000 3500 4200
Connection ~ 3500 4200
Connection ~ 3200 3600
Wire Wire Line
	3400 4200 3500 4200
Wire Notes Line
	8300 6200 10400 6200
Wire Notes Line
	5050 3300 5050 6750
Wire Notes Line
	5050 5000 2700 5000
Wire Notes Line
	2700 3300 2700 6750
Wire Notes Line
	950  750  950  3900
Wire Notes Line
	950  3900 2450 3900
Wire Notes Line
	2450 3900 2450 750 
Wire Notes Line
	2450 750  950  750 
Wire Notes Line
	2650 700  2650 3300
Wire Notes Line
	7750 3300 7750 700 
Wire Notes Line
	7750 700  2650 700 
Wire Notes Line
	5250 3550 5250 6300
Wire Notes Line
	5250 4650 7450 4650
Wire Notes Line
	7450 3550 5250 3550
Wire Wire Line
	6850 5750 6850 5950
Wire Wire Line
	6550 5350 6150 5350
Wire Wire Line
	6150 5350 6150 6150
Wire Wire Line
	6000 6150 6150 6150
Wire Wire Line
	5950 5950 6400 5950
Wire Wire Line
	6400 5950 6400 5150
Wire Wire Line
	6400 5150 6550 5150
Wire Wire Line
	6850 5550 7000 5550
Wire Wire Line
	7000 5550 7000 6150
Wire Wire Line
	7000 6150 6850 6150
Connection ~ 6150 6150
Connection ~ 6400 5950
Text GLabel 6650 1400 1    60   Input ~ 0
Base1
Wire Wire Line
	6650 1400 6650 1500
Connection ~ 6650 1500
Text GLabel 3800 1350 1    60   Input ~ 0
Base2
Wire Wire Line
	3800 1350 3800 1550
Connection ~ 3800 1550
Connection ~ 5750 2450
Wire Notes Line
	7450 6300 5250 6300
Text Notes 3300 5150 0    60   ~ 0
DB 25
Wire Notes Line
	2700 6750 5050 6750
Text Notes 7050 6800 0    60   ~ 0
Detalhe: Existe um potenciômetro amarelo\nque não tem como saber as suas conexões.
$Comp
L Elevador-Aço-UFES-2017-rescue:PHOTODIODE U2
U 1 1
P 9450 5200
F 0 "U2" H 9650 5550 60  0000 C CNN
F 1 "PHOTODIODE" V 9450 5200 60  0000 C CNN
F 2 "" H 9450 5200 60  0000 C CNN
F 3 "" H 9450 5200 60  0000 C CNN
	1    9450 5200
	0    1    -1   0   
$EndComp
Wire Wire Line
	9450 4350 10250 4350
Wire Wire Line
	9150 4650 9450 4650
Connection ~ 9450 4650
Text Notes 7100 7050 0    60   ~ 0
Arthur Lorencini Bergamaschi
Connection ~ 9450 4350
Wire Wire Line
	1800 1200 1950 1200
Wire Wire Line
	1800 1650 1950 1650
Wire Wire Line
	1750 3550 1900 3550
Wire Wire Line
	1750 3050 1900 3050
Wire Wire Line
	1750 2600 1900 2600
Wire Wire Line
	1750 2150 1950 2150
Wire Wire Line
	6150 4450 6550 4450
Wire Wire Line
	4750 1300 4750 1400
Wire Wire Line
	4750 1750 4750 1900
Wire Wire Line
	4750 1900 4750 2200
Wire Wire Line
	4750 2200 4750 2450
Wire Wire Line
	4750 2450 4750 2550
Wire Wire Line
	4750 2850 5250 2850
Wire Wire Line
	5250 2850 5750 2850
Wire Wire Line
	5750 2850 6300 2850
Wire Wire Line
	5750 2200 5750 2450
Wire Wire Line
	5750 1900 5750 2200
Wire Wire Line
	5750 1900 6300 1900
Wire Wire Line
	5300 1200 5750 1200
Wire Wire Line
	5750 1200 6300 1200
Wire Wire Line
	6650 2650 6750 2650
Wire Wire Line
	3500 4200 3500 4400
Wire Wire Line
	3200 3600 3500 3600
Wire Wire Line
	6150 6150 6550 6150
Wire Wire Line
	6400 5950 6550 5950
Wire Wire Line
	6650 1500 6750 1500
Wire Wire Line
	5750 2450 5750 2500
Wire Wire Line
	5750 2450 5750 2550
Wire Notes Line
	2650 3300 7750 3300
Wire Notes Line
	7450 3550 7450 6300
$EndSCHEMATC
